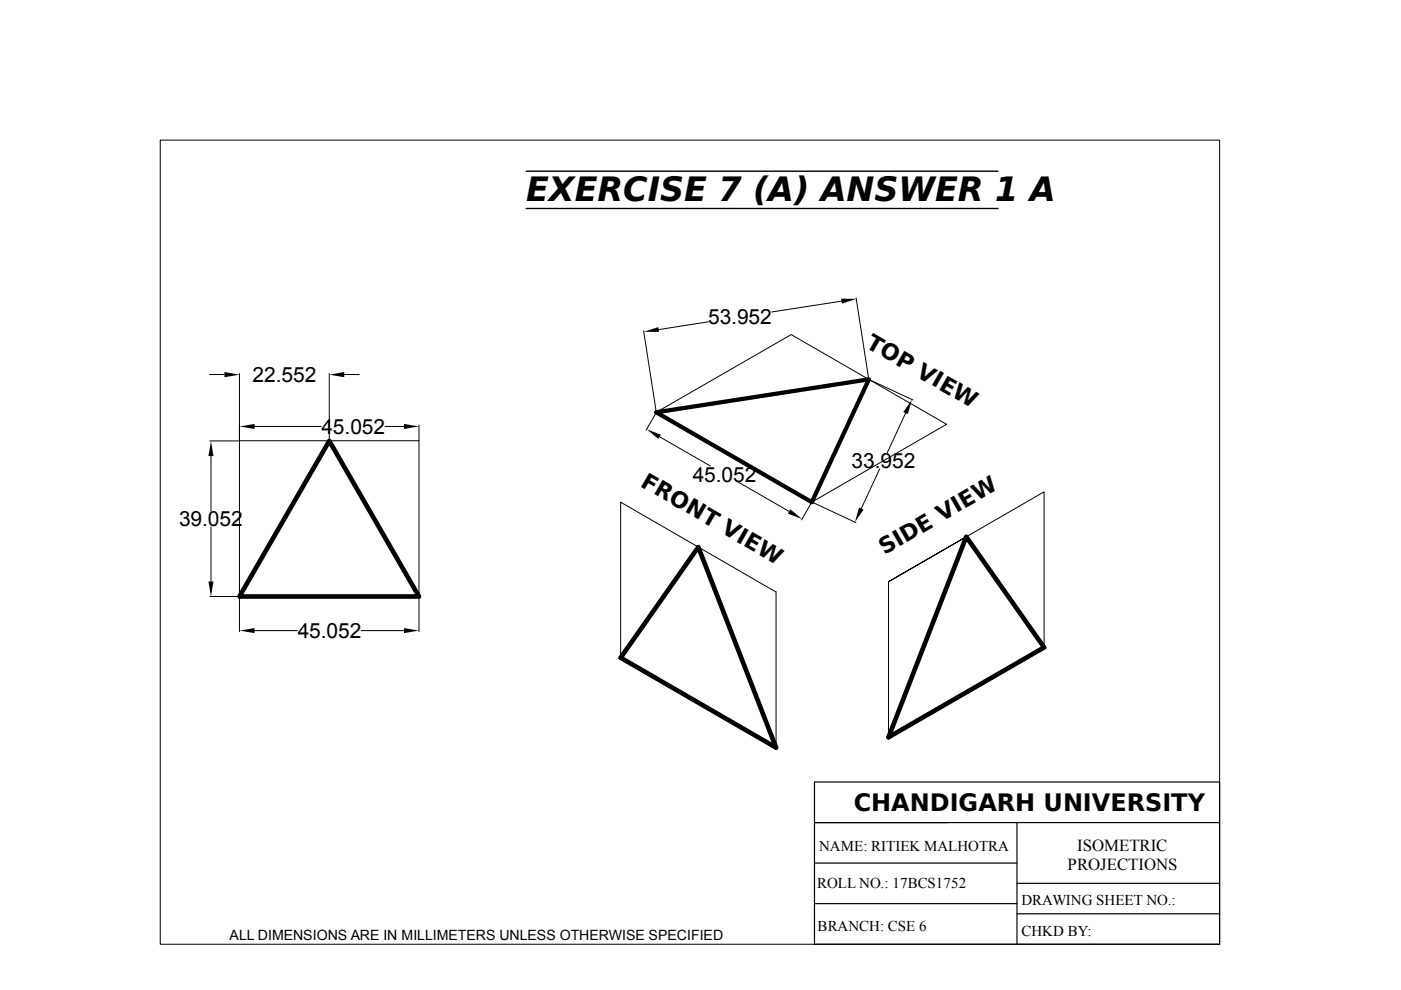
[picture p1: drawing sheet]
<svg xmlns="http://www.w3.org/2000/svg" width="297mm" height="210mm" viewBox="0 0 297 210" stroke-linecap="round" stroke-linejoin="round" font-family="sans-serif">
<path d="M69.8 93.5l19 33h-38zM148.1 116l16.4 42.5-32.9-19zM204.9 113.8l16.5 23.5-33 19z" fill="none" stroke="#000" stroke-width=".99"/>
<g fill="none" stroke="#000" stroke-width=".21">
<path d="M34 29.7h224.6v170.5h-224.6zM44.4 79.4h3.2M50.8 79.2v14.2M69.8 79.2v14.2M73 79.4h3.2M136.5 70.1l2.6 17.2M150.2 68.2l-10.6 1.7M178.4 63.9l-14.8 2.2M181.5 63.1l2.7 17.3M44.5 93.5h6.2M44.7 96.7v11.6M50.8 93.5v33"/>
<path d="M50.8 93.5h38M53.9 90.4h14.2M81.6 90.4h4.1M88.8 90.2v3.2M88.8 93.5v33M139.1 87.4l28.6-16.5 33 19.1-28.6 16.5-2.2 3.7M139.1 87.5l-2.1 3.7M139.8 92.6l10.8 6.2M184.3 80.5l9.3 4.3M186.5 99.4l-3.9 8.4M192 87.6l-3.9 8.4M44.7 111.7v11.6"/>
<path d="M156.6 102.2l10.7 6.2M172.2 106.5l9.3 4.3M204.9 113.8l-16.5 9.5 33-19v33M44.5 126.5h6.2M50.8 126.5v7.4M53.9 133.7h9.1M76.6 133.7h9.1M88.8 126.5v7.4M164.5 125.5l-32.9-19v33M164.5 125.5v33M188.4 123.3v33"/>
</g>
<g fill="#000">
<path d="M47.6 78.9l3.2 .5-3.2 .6zM69.8 79.4l3.2-.5v1.1zM136.5 70.3l3.1-.9 .1 1zM178.3 63.3l3.3 .1-3.1 1zM44.7 93.5l.6 3.2h-1.1zM50.8 90.4l3.2-.5v1zM85.7 89.9l3.1 .5-3.1 .5zM137.1 91l3 1.1-.5 1zM193.4 84.7l-.9 3.1-1-.5zM167.6 108l2.4 2-3-1.1zM182.1 107.6l1 .5-1.8 2.6zM44.2 123.3h1.1l-.6 3.2z"/>
<path d="M50.8 133.7l3.2-.5v1zM85.7 133.2l3.1 .5-3.1 .5z"/>
</g>
<path d="M139.1 87.4l45.1-7-12.1 26.1z" fill="none" stroke="#000" stroke-width=".9"/>
<path d="M111.5 36.3h100.1M111.5 44.2h100.1" fill="none" stroke="#000" stroke-width=".29"/>
<path d="M172.7 174.4h85.9M172.7 165.8h85.9v34.4h-85.9zM215.6 174.4v25.8M172.7 191.6h42.9M172.7 183h42.9M215.6 187.3h43M215.6 193.7h43" fill="none" stroke="#000" stroke-width=".25"/>
<text font-size="7.1" x="111.5" y="42.7">EXERCISE 7 (A) ANSWER 1 A</text>
<text font-size="5.1" x="181" y="172">CHANDIGARH UNIVERSITY</text>
<g font-size="4.7">
<text x="183.4" y="73.5" transform="rotate(30 183.4 73.5)">TOP VIEW</text>
<text x="135.6" y="102.9" transform="rotate(30 135.6 102.9)">FRONT VIEW</text>
<text x="187.5" y="117.7" transform="rotate(-30 187.5 117.7)">SIDE VIEW</text>
</g>
<g font-size="4.4">
<text x="150.1" y="68.8">53.952</text>
<text x="53.6" y="81">22.552</text>
<text x="68.2" y="92">45.052</text>
<text x="180.6" y="99.2">33.952</text>
<text x="146.9" y="102.1">45.052</text>
<text x="38" y="111.5">39.052</text>
<text x="63.1" y="135.3">45.052</text>
</g>
<g font-size="3.6">
<text x="226.3" y="184.5">PROJECTIONS</text>
<text x="228.4" y="180.4">ISOMETRIC</text>
</g>
<g font-size="3.2">
<text x="173.7" y="180.5">NAME: RITIEK MALHOTRA</text>
<text x="173.2" y="188.3">ROLL NO.: 17BCS1752</text>
<text x="216.6" y="192">DRAWING SHEET NO.:</text>
<text x="173.4" y="197.5">BRANCH: CSE 6</text>
<text x="216.6" y="198.4">CHKD BY:</text>
</g>
<text font-size="3" x="48.7" y="199.3">ALL DIMENSIONS ARE IN MILLIMETERS UNLESS OTHERWISE SPECIFIED</text>
</svg>
